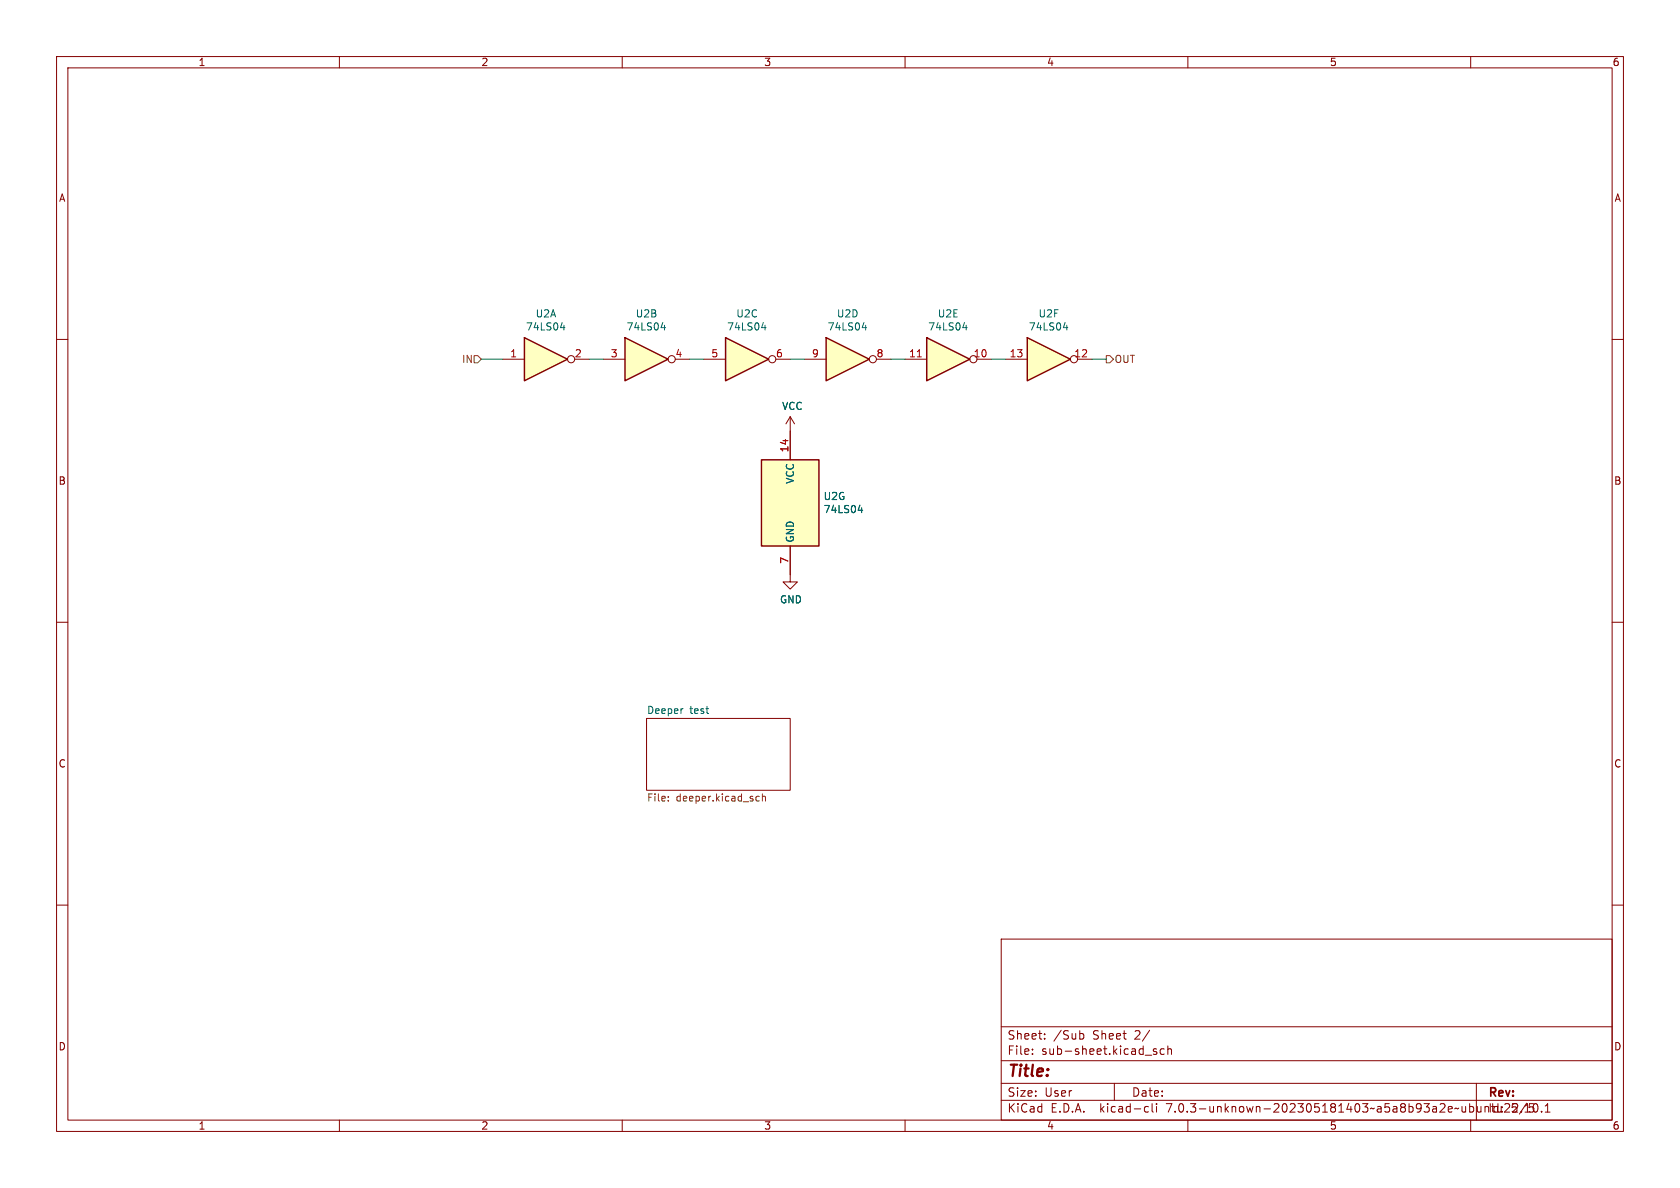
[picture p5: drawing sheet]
<svg xmlns="http://www.w3.org/2000/svg" width="297mm" height="210mm" viewBox="0 0 297 210" stroke-linecap="round" stroke-linejoin="round" font-family="sans-serif">
<g fill="none" stroke="#840000" stroke-width=".18">
<path d="M10 10h277v190h-277zM12 12h273v186h-273zM60 10v2M110 10v2M160 10v2M210 10v2M260 10v2M10 60h2M285 60h2M139.7 73.7l-.8 1.2M139.7 73.7v7.6M139.7 73.7l.8 1.2"/>
<path d="M139.7 96.5v6.4h1.3l-1.3 1.2-1.3-1.2h1.3M10 110h2M285 110h2M114.3 127h25.4v12.7h-25.4zM10 160h2M285 160h2M177 166h108v32h-108zM60 198v2M110 198v2M160 198v2M177 194.5h108M177 191.5h108"/>
<path d="M177 187.5h108M177 181.5h108M182.5 186.3v.1M182.5 185.5v.1M184.7 183.6v.1M184.7 182.8v.1M191 182.7l.5 .1 .1 .2-.1 .6-.5 .1M197 191.5v3M202.5 196.5h.5M202.5 195.7h.5M203.2 182.1l-1.2 2M203.7 195.1v1.3l.2 .2"/>
<path d="M204.5 195.1v.1M204.5 195.6v1M204.5 185.5l-.4-.1-.2 .2 .1 .2 .5 .2v.3h-.6M205.8 185.5l-.4-.1-.3 .3v.4l.1 .2h.6M206.5 185.5l.2-.1 .3 .1 .1 .9M206.5 184.9v1.5M210 198v2M260 198v2M261 191.5v6.5M266.6 195.1l-.6 .1M266.8 195.7l-.8 .9h.9M270.4 195.1h.7"/>
<path d="M270.5 195.7h.4l.3 .3-.2 .5-.5 .1M271.2 195.2l.2-.1a.82 .82 0 0 1 .6 .6 .82 .82 0 0 1-.3 .8l-.2 .1a.81 .81 0 0 1-.6-.6 .81 .81 0 0 1 .3-.8zM272.5 196.5v.1M273.2 196.6h.8M273.2 195.5l.4-.4v1.5"/>
</g>
<path d="M114.3 127h25.4v12.7h-25.4z" fill="#fff" stroke="#fff" stroke-width=".18"/>
<path d="M151.7 90.2h.8M152.3 89.8v.8M120.6 125.3h.2" fill="none" stroke="#006464" stroke-width=".18"/>
<path d="M118.1 141.5v.1M118.1 140.8v.1M133.8 141.5h.4M133.8 140.8h.4M134.8 140.9l.2-.1h.3v.8M134.8 140.3v1.3" fill="none" stroke="#725600" stroke-width=".18"/>
<path d="M134.6 81.3h10.2v15.2h-10.2z" fill="#ffffc2" stroke="#ffffc2" stroke-width=".18"/>
<path d="M134.6 81.3h10.2v15.2h-10.2z" fill="none" stroke="#840000" stroke-width=".25"/>
<path d="M92.7 59.7l7.6 3.8-7.6 3.8z" fill="#ffffc2"/>
<path d="M92.7 59.7l7.6 3.8-7.6 3.8z" fill="none" stroke="#840000" stroke-width=".25"/>
<g fill="none" stroke="#840000" stroke-width=".18">
<path d="M88.9 63.5h3.8M101.6 63.5h2.5"/>
<circle cx="101" cy="63.5" r=".63"/>
</g>
<path d="M99.1 57.9h.8M99.7 57.5v.8" fill="none" stroke="#006464" stroke-width=".18"/>
<path d="M110.5 59.7l7.6 3.8-7.6 3.8z" fill="#ffffc2"/>
<path d="M110.5 59.7l7.6 3.8-7.6 3.8z" fill="none" stroke="#840000" stroke-width=".25"/>
<g fill="none" stroke="#840000" stroke-width=".18">
<path d="M106.7 63.5h3.8M119.4 63.5h2.5"/>
<circle cx="118.7" cy="63.5" r=".63"/>
</g>
<path d="M116.9 57.9h.8M117.5 57.5v.8" fill="none" stroke="#006464" stroke-width=".18"/>
<path d="M128.3 59.7l7.6 3.8-7.6 3.8z" fill="#ffffc2"/>
<path d="M128.3 59.7l7.6 3.8-7.6 3.8z" fill="none" stroke="#840000" stroke-width=".25"/>
<g fill="none" stroke="#840000" stroke-width=".18">
<path d="M124.5 63.5h3.8M137.2 63.5h2.5"/>
<circle cx="136.5" cy="63.5" r=".63"/>
</g>
<path d="M134.7 57.9h.7M135.3 57.5v.8" fill="none" stroke="#006464" stroke-width=".18"/>
<path d="M181.6 59.7l7.6 3.8-7.6 3.8z" fill="#ffffc2"/>
<path d="M181.6 59.7l7.6 3.8-7.6 3.8z" fill="none" stroke="#840000" stroke-width=".25"/>
<g fill="none" stroke="#840000" stroke-width=".18">
<path d="M177.8 63.5h3.8M190.5 63.5h2.5"/>
<circle cx="189.9" cy="63.5" r=".63"/>
</g>
<path d="M188 57.9h.8M188.6 57.5v.8" fill="none" stroke="#006464" stroke-width=".18"/>
<path d="M163.8 59.7l7.6 3.8-7.6 3.8z" fill="#ffffc2"/>
<path d="M163.8 59.7l7.6 3.8-7.6 3.8z" fill="none" stroke="#840000" stroke-width=".25"/>
<g fill="none" stroke="#840000" stroke-width=".18">
<path d="M160 63.5h3.8M172.7 63.5h2.6"/>
<circle cx="172.1" cy="63.5" r=".63"/>
</g>
<path d="M162.2 63.1h.7" fill="none" stroke="#a90000" stroke-width=".18"/>
<path d="M170.2 57.9h.8M170.8 57.5v.8" fill="none" stroke="#006464" stroke-width=".18"/>
<path d="M146 59.7l7.7 3.8-7.7 3.8z" fill="#ffffc2"/>
<path d="M146 59.7l7.7 3.8-7.7 3.8z" fill="none" stroke="#840000" stroke-width=".25"/>
<g fill="none" stroke="#840000" stroke-width=".18">
<path d="M139.7 76.2v5.1M142.2 63.5h3.8M154.9 63.5h2.6M139.7 96.5v5.1"/>
<circle cx="154.3" cy="63.5" r=".63"/>
</g>
<path d="M152.4 57.9h.8M153 57.5v.8M151.7 90.2h.8M152.3 89.8v.8" fill="none" stroke="#006464" stroke-width=".18"/>
<path d="M83.8 62.9h.7l.6 .6-.6 .6h-.7zM195.6 62.9h.6l.6 .6-.6 .6h-.6z" fill="none" stroke="#725600" stroke-width=".18"/>
<path d="M85.1 63.5h3.8M104.1 63.5h2.6M121.9 63.5h2.6M139.7 63.5h2.5M157.5 63.5h2.5M175.3 63.5h2.5M193 63.5h2.6" fill="none" stroke="#009600" stroke-width=".18"/>
<text font-size="2.8" fill="#840000" x="178" y="190.8">Title:</text>
<g font-size="2.1" fill="#840000">
<text x="178" y="183.9">Sheet:</text>
<text x="186.2" y="183.9">/Sub</text>
<text x="193.1" y="183.9">Sheet</text>
<text x="200.5" y="183.9">2/</text>
<text x="178" y="186.6">File:</text>
<text x="184" y="186.6">sub-sheet.kicad_sch</text>
<text x="178" y="196.8">KiCad</text>
<text x="178" y="194">Size:</text>
<text x="184.6" y="194">User</text>
<text x="185.7" y="196.8">E.D.A.</text>
<text x="194.4" y="196.8">kicad-cli</text>
<text x="200" y="194">Date:</text>
<text x="206.2" y="196.8">7.0.3-unknown-202305181403~a5a8b93a2e~ubuntu22.10.1 Id:</text>
<text x="263" y="194.2">Rev:</text>
<text x="267" y="196.8">5/5</text>
</g>
<g font-size="1.8" fill="#840000">
<text x="35" y="11.8">1</text>
<text x="85" y="11.8">2</text>
<text x="135" y="11.8">3</text>
<text x="185" y="11.8">4</text>
<text x="235" y="11.8">5</text>
<text x="285" y="11.8">6</text>
<text x="10.4" y="35.8">A</text>
<text x="285.4" y="35.8">A</text>
<text x="10.3" y="85.8">B</text>
<text x="285.3" y="85.8">B</text>
<text x="10.3" y="135.8">C</text>
<text x="285.3" y="135.8">C</text>
<text x="10.3" y="185.8">D</text>
<text x="285.3" y="185.8">D</text>
<text x="35" y="199.8">1</text>
<text x="85" y="199.8">2</text>
<text x="135" y="199.8">3</text>
<text x="185" y="199.8">4</text>
<text x="235" y="199.8">5</text>
<text x="285" y="199.8">6</text>
</g>
<g font-size="1.8" fill="#006464">
<text x="92.9" y="58.6">74LS04</text>
<text x="94.6" y="56.3">U2A</text>
<text x="110.7" y="58.6">74LS04</text>
<text x="112.3" y="56.3">U2B</text>
<text x="128.5" y="58.6">74LS04</text>
<text x="130.1" y="56.3">U2C</text>
<text x="146.3" y="58.6">74LS04</text>
<text x="147.9" y="56.3">U2D</text>
<text x="164" y="58.6">74LS04</text>
<text x="165.7" y="56.3">U2E</text>
<text x="181.8" y="58.6">74LS04</text>
<text x="183.5" y="56.3">U2F</text>
<text x="138.2" y="72.6">VCC</text>
<text x="140.5" y="85.5" transform="rotate(-90 140.5 85.5)">VCC</text>
<text x="145.5" y="88.6">U2G</text>
<text x="145.5" y="90.9">74LS04</text>
<text x="140.5" y="96" transform="rotate(-90 140.5 96)">GND</text>
<text x="137.8" y="106.8">GND</text>
<text x="114.3" y="126.3">Deeper</text>
<text x="121.9" y="126.3">test</text>
</g>
<g font-size="1.8" fill="#725600">
<text x="81.7" y="64.3">IN</text>
<text x="197" y="64.3">OUT</text>
<text x="114.3" y="141.9">File:</text>
<text x="119.4" y="141.9">deeper.kicad_sch</text>
</g>
<g font-size="1.8" fill="#a90000">
<text x="90.1" y="63.2">1</text>
<text x="101.6" y="63.2">2</text>
<text x="107.9" y="63.2">3</text>
<text x="119.3" y="63.2">4</text>
<text x="125.7" y="63.2">5</text>
<text x="137.1" y="63.2">6</text>
<text x="143.5" y="63.2">9</text>
<text x="154.9" y="63.2">8</text>
<text x="160.7" y="63.2">11</text>
<text x="172.1" y="63.2">10</text>
<text x="178.4" y="63.2">13</text>
<text x="189.9" y="63.2">12</text>
<text x="139.4" y="80" transform="rotate(-90 139.4 80)">14</text>
<text x="139.4" y="99.7" transform="rotate(-90 139.4 99.7)">7</text>
</g>
</svg>
